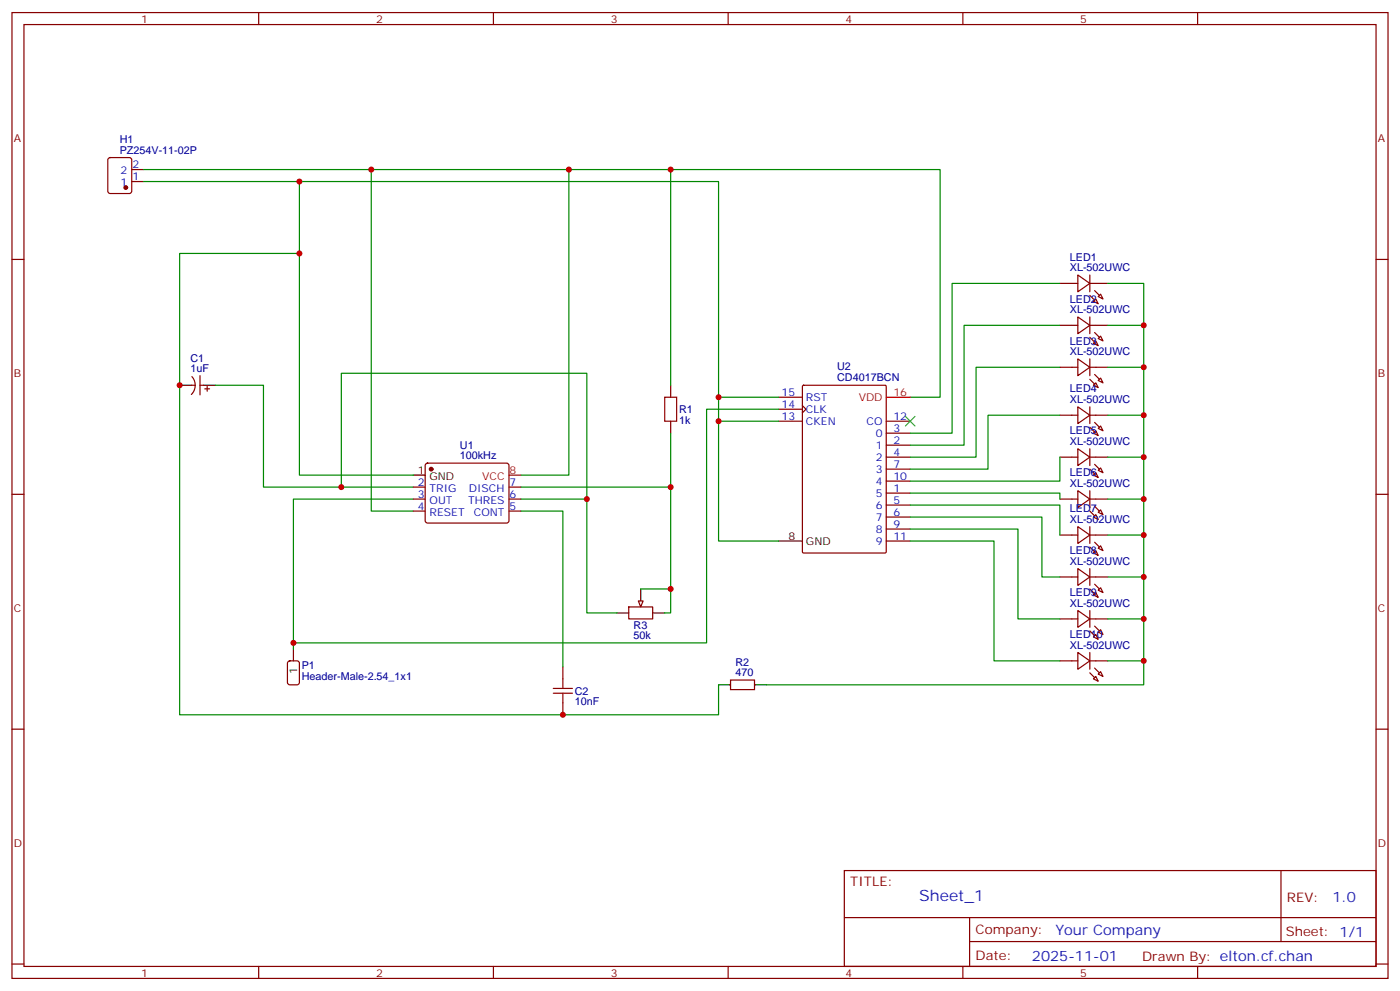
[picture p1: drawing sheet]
<svg xmlns="http://www.w3.org/2000/svg" width="412mm" height="292mm" viewBox="0 0 412 292" stroke-linecap="round" stroke-linejoin="round" font-family="sans-serif">
<g fill="none" stroke="#870000" stroke-width=".35">
<path d="M3.5 3.7h405.4v284.3h-405.4zM7.1 7.2h398.2v277.3h-398.2zM76.2 3.7v3.5M145.3 3.7v3.5M214.5 3.7v3.5M283.6 3.7v3.5M352.8 3.7v3.5M32 46.6l.5-.2h5.6l.7 .4v9.5l-.5 .6-5.8 .1-.7-.5-.1-9.4zM38.8 53.4h3.5M38.8 49.9h3.5M3.5 76.4h3.6M405.3 76.4h3.6"/>
<path d="M56.4 113.4h1.1M56.5 110.9a3.8 3.8 0 0 1-.1 5.2M58.9 110.6v5.6M58.9 113.4h1.1M60.3 114.5h1.4M61 113.8v1.4M197.6 113.4v3.5M125.5 136.6l.4-.3h23.3l.5 .3 .2 .5v16.5l-.7 .4-23.5-.1-.5-.6v-16.2zM197.6 124v3.5M3.5 145.5h3.6M121.7 143.4h3.5M121.7 146.9h3.5"/>
<path d="M121.7 150.5h3.5M149.9 143.4h3.6M149.9 146.9h3.6M149.9 150.5h3.6M405.3 145.5h3.6M185.2 178.7h7.1v3.5h-7.1zM84.9 194.8l.5-.2h2.1l.6 .4 .1 5.9-.5 .7h-2.3l-.7-.4v-5.9zM165.8 196.3v3.5M3.5 214.7h3.6M165.8 206.9v3.5M215.2 200.2h7v2.8h-7zM405.3 214.7h3.6"/>
<path d="M248.7 256.3h156.6v28.2h-156.6zM377.3 256.3v20.9M248.7 270.1h156.5M285.6 277.2h119.6M285.6 270.1v14.2M3.5 283.8h3.6M76.2 284.5v3.5M145.3 284.5v3.5M214.5 284.5v3.5M283.6 284.5v3.5M352.8 284.5v3.5M405.3 283.8h3.6"/>
</g>
<g fill="#870000" stroke="#870000" stroke-width=".35">
<circle cx="127" cy="138.1" r=".53"/>
<circle cx="37" cy="55.2" r=".53"/>
</g>
<path d="M52.9 113.4h3.5M60 113.4h3.5M121.7 139.9h3.5M188.7 173.4v3.5M86.4 191v3.6M181.7 180.4h3.5M192.3 180.4h3.5M211.7 201.6h3.5M222.2 201.6h3.6" fill="none" stroke="#000" stroke-width=".35"/>
<path d="M149.9 139.9h3.6" fill="none" stroke="#f00" stroke-width=".35"/>
<path d="M195.8 116.9h3.5v7.1h-3.5zM165.8 199.8v2.9M163 204.1h5.6M163 202.7h5.6M165.8 204.1v2.8" fill="none" stroke="#a10000" stroke-width=".35"/>
<path d="M188 176.9h1.4l-.7 1.8z" fill="#f0f0f0" stroke="#870000" stroke-width=".35"/>
<g fill="none" stroke="#870000" stroke-width=".35">
<path d="M312.2 83.4h5.3M312.2 95.8h5.3M317.5 81l3.5 2.4-3.5 2.5zM317.5 93.3l3.5 2.5-3.5 2.4zM321 83.4h5.3M321 81v4.9M321 93.3v4.9M321 95.8h5.3M322.8 88l.7 1.4-1.4-.7zM323.5 99.7l.7-.7 .7 1.4zM324.2 86.6l.7 1.4-1.4-.7zM229.3 116.9h7.1"/>
<path d="M236.4 119.4l1 1.1-1 1M236.4 113.6l.3-.2h24l.3 .2 .1 48.9-.2 .3h-24.2l-.3-.2zM312.2 108.1h5.3M317.5 105.7l3.5 2.4-3.5 2.5zM317.5 119.8l3.5 2.4-3.5 2.5zM321 105.7v4.9M321 119.8v4.9M321 108.1h5.3M322.1 101.1l.7-.7 .7 1.4zM322.8 112.7l.7 1.4-1.4-.7zM324.2 111.3l.7 1.4-1.4-.7zM229.3 124h7.1"/>
<path d="M229.3 120.5h7.1M261.1 134.6h7M261.1 131.1h7M261.1 127.5h7M261.1 138.1h7M261.1 124h7M312.2 122.2h5.3M312.2 134.6h5.3M317.5 132.1l3.5 2.5-3.5 2.5zM321 132.1v5M321 122.2h5.3M321 134.6h5.3"/>
<path d="M322.1 139.9l.7-.7 .7 1.4zM322.8 126.8l.7 1.4-1.4-.7zM323.5 138.5l.7-.7 .7 1.4zM324.2 125.4l.7 1.4-1.4-.7zM261.1 145.2h7M261.1 148.7h7M261.1 152.2h7M261.1 155.8h7M261.1 141.6h7M261.1 159.3h7M312.2 146.9h5.3M312.2 157.5h5.3"/>
<path d="M317.5 144.5l3.5 2.4-3.5 2.5zM317.5 155l3.5 2.5-3.5 2.5zM321 144.5v4.9M321 155v5M321 146.9h5.3M321 157.5h5.3M322.8 151.5l.7 1.4-1.4-.7zM324.2 150.1l.7 1.4-1.4-.7zM312.2 169.9h5.3M317.5 167.4l3.5 2.5-3.5 2.4zM317.5 179.7l3.5 2.5-3.5 2.5zM321 167.4v4.9"/>
<path d="M321 179.7v5M321 169.9h5.3M322.1 162.8l.7-.7 .7 1.4zM322.1 175.2l.7-.8 .7 1.5zM323.5 161.4l.7-.7 .7 1.4zM324.2 173l.7 1.4-1.4-.7zM312.2 182.2h5.3M312.2 194.6h5.3M317.5 192.1l3.5 2.5-3.5 2.4zM321 192.1v4.9M321 182.2h5.3M321 194.6h5.3"/>
<path d="M322.1 187.5l.7-.7 .7 1.4zM322.8 199.1l.7 1.5-1.4-.8zM324.2 185.4l.7 1.4-1.4-.7zM324.2 197.7l.7 1.4-1.4-.7z"/>
</g>
<g fill="#870000" stroke="#870000" stroke-width=".35">
<path d="M322.4 85.5l1.4 1.5z"/>
<path d="M321 87l1.4 1.4z"/>
<path d="M322.4 97.9l1.4 1.4z"/>
<path d="M321 99.3l1.4 1.4z"/>
<path d="M322.4 110.2l1.4 1.5z"/>
<path d="M321 111.7l1.4 1.4z"/>
<path d="M322.4 124.4l1.4 1.4z"/>
<path d="M321 125.8l1.4 1.4z"/>
<path d="M322.4 136.7l1.4 1.4z"/>
<path d="M321 138.1l1.4 1.4z"/>
<path d="M322.4 149l1.4 1.5z"/>
<path d="M321 150.5l1.4 1.4z"/>
<path d="M322.4 159.6l1.4 1.4z"/>
<path d="M321 161l1.4 1.5z"/>
<path d="M322.4 172l1.4 1.4z"/>
<path d="M321 173.4l1.4 1.4z"/>
<path d="M322.4 184.3l1.4 1.4z"/>
<path d="M321 185.7l1.4 1.4z"/>
<path d="M322.4 196.7l1.4 1.4z"/>
<path d="M321 198.1l1.4 1.4z"/>
</g>
<g fill="none" stroke="#008700" stroke-width=".35">
<path d="M42.3 49.9h234.6v67h-8.8M42.3 53.4h169.4v105.9h17.6M88.2 53.4v86.5h33.5M109.4 49.9v100.6h12.3M167.6 49.9v90h-14.1M197.6 49.9v63.5M88.2 74.6h-35.3v135.8h158.8v-8.8M312.2 83.4h-31.7v44.1h-12.4M312.2 95.8h-28.2v35.3h-15.9M326.3 83.4h10.6v118.2h-111.1M326.3 95.8h10.6M63.5 113.4h14.1v30h44.1"/>
<path d="M211.7 116.9h17.6M312.2 108.1h-24.7v26.5h-19.4M326.3 108.1h10.6M197.6 127.5v52.9h-1.8M211.7 124h17.6M229.3 120.5h-21.2v68.8h-121.7M312.2 122.2h-21.2v15.9h-22.9M312.2 134.6v7h-44.1M326.3 122.2h10.6M326.3 134.6h10.6M100.5 143.4v-33.5h72.4v37M121.7 146.9h-35.3v44.1"/>
<path d="M153.5 150.5h12.3v45.8M153.5 146.9h19.4v33.5h8.8M153.5 143.4h44.1M268.1 145.2h44.1v1.7M268.1 148.7h44.1v8.8M268.1 152.2h38.8v17.7h5.3M268.1 155.8h31.8v26.4h12.3M268.1 159.3h24.7v35.3h19.4M326.3 146.9h10.6M326.3 157.5h10.6M188.7 173.4h8.9M326.3 169.9h10.6"/>
<path d="M326.3 182.2h10.6M326.3 194.6h10.6"/>
</g>
<path d="M229.3 159.3h7.1" fill="none" stroke="#000" stroke-width=".35"/>
<path d="M261.1 116.9h7" fill="none" stroke="#f00" stroke-width=".35"/>
<path d="M266.7 122.6l2.8 2.8M269.5 122.6l-2.8 2.8" fill="none" stroke="#3c3" stroke-width=".35"/>
<g fill="#c00">
<circle cx="109.4" cy="49.9" r=".88"/>
<circle cx="167.6" cy="49.9" r=".88"/>
<circle cx="211.7" cy="116.9" r=".88"/>
<circle cx="211.7" cy="124" r=".88"/>
<circle cx="197.6" cy="49.9" r=".88"/>
<circle cx="88.2" cy="53.4" r=".88"/>
<circle cx="88.2" cy="74.6" r=".88"/>
<circle cx="165.8" cy="210.4" r=".88"/>
<circle cx="52.9" cy="113.4" r=".88"/>
<circle cx="197.6" cy="173.4" r=".88"/>
<circle cx="197.6" cy="143.4" r=".88"/>
<circle cx="100.5" cy="143.4" r=".88"/>
<circle cx="172.9" cy="146.9" r=".88"/>
<circle cx="86.4" cy="189.3" r=".88"/>
<circle cx="336.9" cy="95.8" r=".88"/>
<circle cx="336.9" cy="108.1" r=".88"/>
<circle cx="336.9" cy="122.2" r=".88"/>
<circle cx="336.9" cy="134.6" r=".88"/>
<circle cx="336.9" cy="146.9" r=".88"/>
<circle cx="336.9" cy="157.5" r=".88"/>
<circle cx="336.9" cy="169.9" r=".88"/>
<circle cx="336.9" cy="182.2" r=".88"/>
<circle cx="336.9" cy="194.6" r=".88"/>
</g>
<text font-size="4.6" fill="#00f" x="270.8" y="265.3">Sheet_1</text>
<g font-size="4.2" fill="#00f">
<text x="392.5" y="265.6">1.0</text>
<text x="310.9" y="275.1">Your Company</text>
<text x="304" y="282.9">2025-11-01</text>
</g>
<g font-size="3.9" fill="#800">
<text x="250.5" y="260.9">TITLE:</text>
<text x="379.1" y="265.6">REV:</text>
<text x="287.4" y="275.1">Company:</text>
<text x="378.7" y="275.7">Sheet: 1/1</text>
<text x="287.4" y="282.8">Date:</text>
<text x="336.4" y="282.8">Drawn By: elton.cf.chan</text>
</g>
<g font-size="3.2" fill="#800">
<text x="41.6" y="6.7">1</text>
<text x="110.8" y="6.7">2</text>
<text x="179.9" y="6.7">3</text>
<text x="249.1" y="6.7">4</text>
<text x="318.2" y="6.7">5</text>
<text x="4.1" y="41.8">A</text>
<text x="405.9" y="41.8">A</text>
<text x="4.1" y="110.9">B</text>
<text x="405.9" y="110.9">B</text>
<text x="4.1" y="180.1">C</text>
<text x="405.9" y="180.1">C</text>
<text x="4.1" y="249.2">D</text>
<text x="405.9" y="249.2">D</text>
<text x="41.6" y="287.5">1</text>
<text x="110.8" y="287.5">2</text>
<text x="179.9" y="287.5">3</text>
<text x="249.1" y="287.5">4</text>
<text x="318.2" y="287.5">5</text>
</g>
<g font-size="3.2" fill="#000080">
<text x="35.3" y="45.3">PZ254V-11-02P</text>
<text x="35.3" y="42.2">H1</text>
<text x="315.1" y="76.7">LED1</text>
<text x="315.1" y="79.9">XL-502UWC</text>
<text x="315.1" y="89.1">LED2</text>
<text x="315.1" y="92.3">XL-502UWC</text>
<text x="315.1" y="101.4">LED3</text>
<text x="56.1" y="106.4">C1</text>
<text x="315.1" y="104.6">XL-502UWC</text>
<text x="56.1" y="109.5">1uF</text>
<text x="246.6" y="112.3">CD4017BCN</text>
<text x="246.6" y="109">U2</text>
<text x="315.1" y="118.7">XL-502UWC</text>
<text x="315.1" y="115.5">LED4</text>
<text x="200" y="124.7">1k</text>
<text x="200" y="121.6">R1</text>
<text x="315.1" y="131.1">XL-502UWC</text>
<text x="315.1" y="127.9">LED5</text>
<text x="135.5" y="135.3">100kHz</text>
<text x="135.5" y="132.1">U1</text>
<text x="315.1" y="143.4">XL-502UWC</text>
<text x="315.1" y="140.2">LED6</text>
<text x="315.1" y="154">XL-502UWC</text>
<text x="315.1" y="150.8">LED7</text>
<text x="315.1" y="166.3">XL-502UWC</text>
<text x="315.1" y="163.2">LED8</text>
<text x="315.1" y="178.7">XL-502UWC</text>
<text x="315.1" y="175.5">LED9</text>
<text x="186.6" y="185.1">R3</text>
<text x="186.6" y="188.2">50k</text>
<text x="315.1" y="191">XL-502UWC</text>
<text x="315.1" y="187.9">LED10</text>
<text x="88.9" y="197.1">P1</text>
<text x="216.6" y="196">R2</text>
<text x="88.9" y="200.2">Header-Male-2.54_1x1</text>
<text x="216.6" y="199.1">470</text>
<text x="169.3" y="207.6">10nF</text>
<text x="169.3" y="204.5">C2</text>
</g>
<g font-size="3.2" fill="#00f">
<text x="35.5" y="51.3">2</text>
<text x="39" y="53.1">1</text>
<text x="39" y="49.6">2</text>
<text x="35.5" y="54.9">1</text>
<text x="230.2" y="116.6">15</text>
<text x="237.4" y="118">RST</text>
<text x="230.2" y="120.1">14</text>
<text x="230.2" y="123.6">13</text>
<text x="237.4" y="121.5">CLK</text>
<text x="237.4" y="125.1">CKEN</text>
<text x="255.3" y="125.1">CO</text>
<text x="263.2" y="123.6">12</text>
<text x="258" y="128.6">0</text>
<text x="263.2" y="130.7">2</text>
<text x="263.2" y="127.2">3</text>
<text x="258" y="132.1">1</text>
<text x="258" y="135.6">2</text>
<text x="263.2" y="134.2">4</text>
<text x="263.2" y="137.8">7</text>
<text x="123" y="143.1">2</text>
<text x="150.1" y="143.1">7</text>
<text x="258" y="139.2">3</text>
<text x="258" y="142.7">4</text>
<text x="263.2" y="141.3">10</text>
<text x="123" y="146.6">3</text>
<text x="126.5" y="144.8">TRIG</text>
<text x="126.5" y="148.3">OUT</text>
<text x="137.9" y="148.3">THRES</text>
<text x="138.1" y="144.8">DISCH</text>
<text x="150.1" y="146.6">6</text>
<text x="258" y="146.2">5</text>
<text x="258" y="149.8">6</text>
<text x="263.2" y="144.8">1</text>
<text x="263.2" y="148.3">5</text>
<text x="123" y="150.1">4</text>
<text x="126.5" y="151.9">RESET</text>
<text x="139.6" y="151.9">CONT</text>
<text x="150.1" y="150.1">5</text>
<text x="258" y="153.3">7</text>
<text x="263.2" y="151.9">6</text>
<text x="263.2" y="155.4">9</text>
<text x="258" y="156.8">8</text>
<text x="258" y="160.3">9</text>
<text x="263.2" y="158.9">11</text>
</g>
<g font-size="3.2" fill="#f00">
<text x="252.9" y="118">VDD</text>
<text x="263.2" y="116.6">16</text>
<text x="142" y="141.3">VCC</text>
<text x="150.1" y="139.5">8</text>
</g>
<g font-size="3.2">
<text x="123" y="139.5">1</text>
<text x="126.5" y="141.3">GND</text>
<text x="232.2" y="158.9">8</text>
<text x="237.4" y="160.3">GND</text>
<text x="87.5" y="198.3" transform="rotate(-90 87.5 198.3)">1</text>
</g>
</svg>
